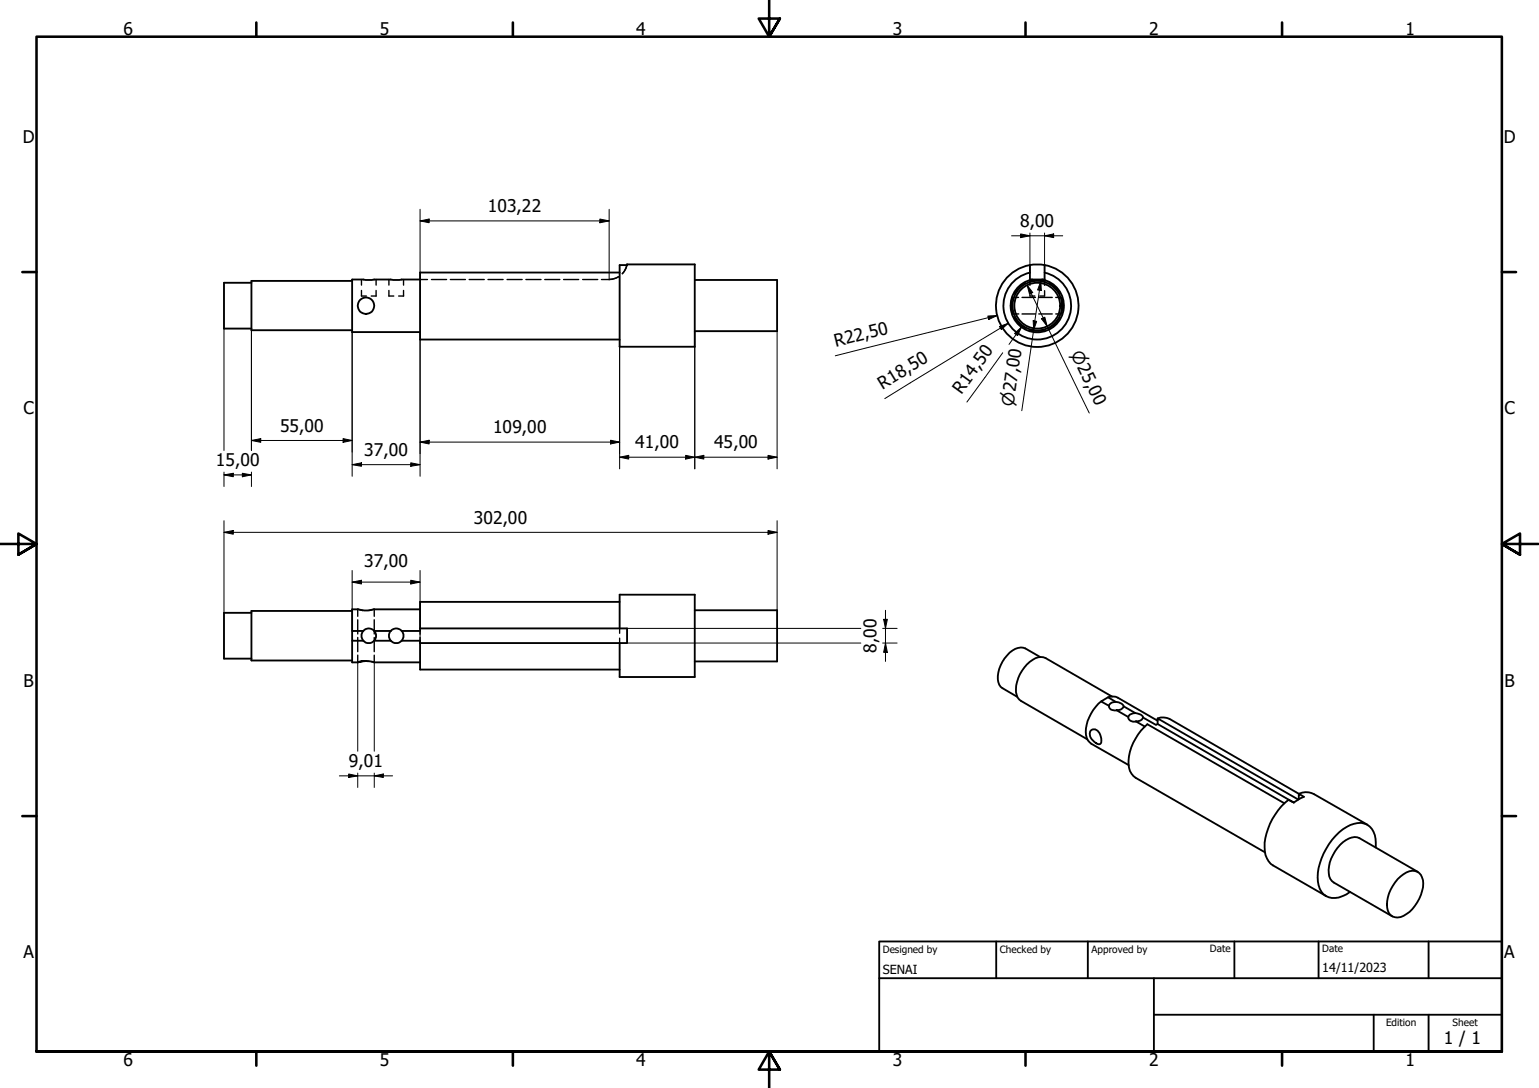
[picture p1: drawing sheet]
<svg xmlns="http://www.w3.org/2000/svg" width="420mm" height="297mm" viewBox="0 0 420 297" stroke-linecap="round" stroke-linejoin="round" font-family="sans-serif">
<!-- layer: Hidden (ISO) -->
<g fill="none" stroke="#000" stroke-width=".38">
<path d="M98.7 79.3v1.5h1.3M98.7 76.3v1.5M102.7 79.3v1.5h-1.4M102.7 76.3v1.5M106.2 79.3v1.5h1.3M106.2 76.3v1.5M110.2 79.3v1.5h-1.4M110.2 76.3v1.5M114.7 76.3h2M117.8 76.3h4.1M122.9 76.3h4.2M128.1 76.3h4.1"/>
<path d="M133.2 76.3h4.2M138.4 76.3h4.2M143.6 76.3h4.1M148.7 76.3h4.1M153.9 76.3h4.1M159.1 76.3h4.1M164.2 76.3a6.6 6.6 0 0 0 4.6-.7l-.7 .3-1.9 .4M171.1 72.4l-.7 1.8-.5 .5M171.2 72.4l-.3 .8-1 1.5M280 77.2a6.5 6.5 0 0 0-3.1 3M281 76.8a5.9 5.9 0 0 1 4.3 0M281.2 79.4v1.4h1.3"/>
<path d="M281.2 76.4v1.5M285.2 79.4v1.4h-1.4M285.2 76.4v1.5M286.3 77.2a6.5 6.5 0 0 1 3.1 3M276.2 81.2h1.9M276.3 85.7h1.8M276.5 81.3a7.5 7.5 0 0 0 0 4.3M276.9 86.6a6.4 6.4 0 0 0 3.1 3M279 81.2h3.7M279 85.7h3.7M281 90.1a7 7 0 0 0 4.3 0M283.6 81.2h3.7"/>
<path d="M283.6 85.7h3.7M288.2 81.2h1.9M288.2 85.7h1.9M289.4 86.6a6.4 6.4 0 0 1-3.1 3M289.8 81.3a7.5 7.5 0 0 1 0 4.3M97.7 169.2v3.9M97.7 174v3.9M97.7 178.9v1.9M99.1 166.7l-1.4-.3v1.9M100.6 166.7l1.6-.3v1.9M102.2 178.9v1.9l-.8-.2M102.2 169.2v3.9"/>
<path d="M102.2 174v3.9M114.7 172.3v.9M114.7 174v.9M169.2 171.6v1.3M169.2 174.2v1.4M99.9 180.5h.7"/>
</g>
<!-- layer: Visible (ISO) -->
<g fill="none" stroke="#000" stroke-width=".51">
<path d="M68.6 77.2h-7.4v12.5h7.4M96.1 76.7h-27.5v13.5h27.5M114.7 76.3h-18.6v14.4h18.6M169.2 72.4h2v-.2h18.5v22.5h-20.5zM169.2 74.4h-54.5v18.3h54.5M171.2 72.2l-.1 .2M189.7 76.4h22.5v14h-22.5M281.2 72.4a11.3 11.3 0 0 0-7.4 17.3 11.3 11.3 0 0 0 18.8 0 11.3 11.3 0 0 0-7.4-17.3M281.2 72.4l2.3-.2 1.7 .2M281.2 72.4v3.9h4v-3.9M281.2 74.4a9.2 9.2 0 0 0-5.7 14.2 9.2 9.2 0 0 0 15.3 0 9.2 9.2 0 0 0-5.6-14.2M281.8 76.3a7.3 7.3 0 0 0-4.7 11.2 7.3 7.3 0 0 0 12.1 0 7.3 7.3 0 0 0-4.7-11.2"/>
<path d="M68.6 167.3h-7.4v12.5h7.4M96.1 174.9v5.9h1.6M96.1 166.8h-27.5v13.5h27.5M99.2 174.9a2.07 2.07 0 0 0 3 0M99.2 172.2a2 2 0 0 0 0 2.7M102.2 172.2a2 2 0 0 1 0 2.7M102.2 174.9h4.5M106.7 174.9a2.07 2.07 0 0 0 3 0M106.7 172.2a2 2 0 0 0 0 2.7M109.7 172.2a2 2 0 0 1 0 2.7M109.7 174.9h5v.7M114.7 166.4h-12.5a8.2 8.2 0 0 1-4.5 0h-1.6v5.9"/>
<path d="M114.7 171.6v.7h-5a1.94 1.94 0 0 0-3 0h-4.5a1.94 1.94 0 0 0-3 0h-3.1v2.6h3.1M114.7 171.6h56.5v4h-56.5M114.7 175.6v7.2h54.5M169.2 164.3h-54.5v7.3M169.2 171.6v-9.2h20.5v22.4h-20.5v-9.2M189.7 166.6h22.5v14h-22.5M284 179.4l-4.1-2.4a4.3 4.3 0 0 0-4.9 1.9 8.2 8.2 0 0 0-2.2 8l.9 1 4 2.3M99.9 180.5l-2.2 .3a6.9 6.9 0 0 1 4.5 0h12.5M297.8 199.4a1.77 1.77 0 0 1 2.7 1.6 1.57 1.57 0 0 1-.3 2.2 3.2 3.2 0 0 1-2.6-3.5zM300.6 191.5a11.3 11.3 0 0 0-4.1 9.1 3.2 3.2 0 0 0 1.4 2.5l10.3 5.8M302.5 190.4a3.5 3.5 0 0 1 2.7 .1l10.8 6.3M302.8 192.4a2.49 2.49 0 0 1 4 .4 2.71 2.71 0 0 1-3.5 .9l-.5-.7z"/>
<path d="M303.6 190.2l-18.1-10.5a3.9 3.9 0 0 0-4.4 1 9.7 9.7 0 0 0-3.5 9l.2 .7 1 1 18.1 10.5M304.6 191.6l-2.1-1.2-1.9 1.1 2.2 1.2M304.9 193.9l3.1 1.9M306.8 192.8l3.1 1.9M308.4 195.1a2.62 2.62 0 0 1 3.6 .8 2.11 2.11 0 0 1-2.2 1.1 1.2 1.2 0 0 1-1.4-.4 1.2 1.2 0 0 1 0-1.5zM310.1 197l2.4 1.4M312 195.9l3.6 2 .4-.2 37.3 21.4M316 197.7v-1.6l38.5 22.2M316 196.1a4.2 4.2 0 0 1 3.3 .2l35.3 20.4a4.6 4.6 0 0 1 4.2 .1l14.5 8.4M350.6 219.3l-37.4-21.6a13.8 13.8 0 0 0-5 11.9 4.3 4.3 0 0 0 1.8 2.7l35.4 20.4M354.6 218.2v-1.5l1.4 .8-2.8 1.6-1.4-.7a16.9 16.9 0 0 0-6.5 14.1 5.4 5.4 0 0 0 2.2 3.8l14.6 8.4M375.6 231.4a6.3 6.3 0 0 0-2.3-6.2 6.3 6.3 0 0 0-6.7 1.2 17.5 17.5 0 0 0-6.8 14.3 4.5 4.5 0 0 0 6.7 4l2.1-1.2"/>
<path d="M387.1 238l-15.9-9.2a4.3 4.3 0 0 0-4.6 1.1 10.2 10.2 0 0 0-3.7 9.4l.3 .7 1 1 15.9 9.2M381.6 240a5.2 5.2 0 0 1 5.3-2 4.2 4.2 0 0 1 1.3 5.3 10.5 10.5 0 0 1-5.8 7.1 2.92 2.92 0 0 1-3.7-3.5 10.7 10.7 0 0 1 2.9-6.9z"/>
<circle cx="99.9" cy="83.5" r="2.24"/>
<circle cx="283.2" cy="83.5" r="6.8"/>
<circle cx="283.2" cy="83.5" r="6.3"/>
</g>
<!-- layer: Hidden (ISO) -->
<circle cx="97.7" cy="180.8" r=".19" fill="#000"/>
<!-- layer: Visible Narrow (ISO) -->
<path d="M352.5 218.7h.1" fill="none" stroke="#000" stroke-width=".38"/>
<!-- layer: Border (ISO) -->
<g fill="none" stroke="#000" stroke-width=".7">
<path d="M70 6.1v3.9M140 6.1v3.9M210 0v10l-2.9-4.9h5.8l-2.9 4.9 2.9-4.9M280 6.1v3.9M350 6.1v3.9M6.1 74.3h3.9M410 74.3h3.9M0 148.5h10l-5-2.8v5.7l5-2.9-5 2.9M420 148.5h-10l5-2.8v5.7l-5-2.9 5 2.9M6.1 222.8h3.9M410 222.8h3.9M10 287.1v-277.1h400v277.1h-400h400"/>
<path d="M70 287.1v3.8M140 287.1v3.8M212.9 292l-2.9-4.9 2.9 4.9h-5.8l2.9-4.9v9.9M280 287.1v3.8M350 287.1v3.8"/>
</g>
<!-- layer: Title (ISO) -->
<path d="M240 257h170v30.1h-170zM272 257v10.1M297 257v10.1M337 257v10.1M360 257v10.1M390 257v10.1M240 267.1h170M315 277h95M315 267.1v20M375 277v10.1M390 277v10.1" fill="none" stroke="#000" stroke-width=".51"/>
<!-- layer: Dimension (ISO) -->
<g fill="none" stroke="#000" stroke-width=".27">
<path d="M114.7 57.1v19.2M163.8 59.8l2.5 .5-2.5 .5zM166.3 57.1v19.2M114.7 60.3l2.5-.5v1zM114.7 60.3h51.6M276.2 64.4h13.9M278.6 63.9l2.6 .5-2.6 .5zM280.4 77.8l1.5 2.1-.8 .3zM280.4 77.8l17 35M281.2 63.6v10.8M284.2 76.8l.1 2.5-1-.1zM284.2 76.8l-5.2 35.3"/>
<path d="M285.2 64.4l2.5-.5v1zM285.2 63.6v12.8M61.2 89.7v33.3M68.6 90.2v32.8M96.1 90.7v39.3M114.7 90.7v39.3M169.2 92.7v35.3M189.7 90.4v37.6M212.2 90.4v37.6M268.2 92.6l-26.6 16.2M269.7 86.3l2.5-.1-2.3 1zM272.2 86.2l-44.2 10.9"/>
<path d="M272.9 89.1l2.4-.8-1.9 1.7zM273.7 96.3l-9.7 13.5M275.3 88.3l-7 4.2M277 91l1.9-1.7-1.1 2.3zM278.9 89.3l-3.4 4.7M282.1 87.6l.9 .1-.8 2.4zM284.4 87l.8-.4 .7 2.5zM93.7 119.7l2.4 .6-2.4 .5zM61.2 129.7l2.5-.5v1zM61.2 129.7h7.4M61.2 128.9v3.9M66.2 129.2l2.4 .5-2.4 .5z"/>
<path d="M68.6 120.3l2.6-.6v1.1zM68.6 128.9v3.9M68.6 120.3h27.5M96.1 126.9l2.6-.5v.9zM96.1 126.9h18.6M112.1 126.4l2.6 .5-2.6 .4zM114.7 120.7l2.5-.5v1zM114.7 120.7h54.5M166.7 120.2l2.5 .5-2.5 .5zM169.2 124.8l2.4-.5v1zM169.2 124.8h43M187.2 124.3l2.5 .5-2.5 .5z"/>
<path d="M189.7 124.8l2.5-.5v1zM209.7 124.3l2.5 .5-2.5 .5zM61.2 145.3l2.5-.5v1zM61.2 142.2v25.1M61.2 145.3h151M96.1 158.9l2.6-.5v1zM96.1 155.8v16.5M96.1 158.9h18.6M112.1 158.4l2.6 .5-2.6 .5zM114.7 155.8v19.8M209.7 144.8l2.5 .5-2.5 .5zM212.2 142.2v24.4"/>
<path d="M171.2 175.6h63.8M171.2 171.6h63.8M241 175.6h3.9M241 171.6h3.9M241.2 169.1h1.1l-.6 2.5zM241.7 175.6l.6 2.5h-1.1zM241.7 166.6v14M97.7 180.8v24.3M102.2 180.8v24.3M92.6 211.8h14.6M95.2 211.3l2.5 .5-2.5 .5zM97.7 211.1v3.9"/>
<path d="M102.2 211.8l2.4-.5v1zM102.2 211.1v3.9"/>
</g>
<g fill="#000">
<path d="M114.7 60.3l2.5-.5v1z" fill-rule="evenodd"/>
<path d="M163.8 59.8l2.5 .5-2.5 .5z" fill-rule="evenodd"/>
<path d="M278.6 63.9l2.6 .5-2.6 .5z" fill-rule="evenodd"/>
<path d="M280.4 77.8l1.5 2.1-.8 .3z" fill-rule="evenodd"/>
<path d="M284.2 76.8l.1 2.5-1-.1z" fill-rule="evenodd"/>
<path d="M285.2 64.4l2.5-.5v1z" fill-rule="evenodd"/>
<path d="M269.7 86.3l2.5-.1-2.3 1z" fill-rule="evenodd"/>
<path d="M272.9 89.1l2.4-.8-1.9 1.7z" fill-rule="evenodd"/>
<path d="M277 91l1.9-1.7-1.1 2.3z" fill-rule="evenodd"/>
<path d="M282.1 87.6l.9 .1-.8 2.4z" fill-rule="evenodd"/>
<path d="M284.4 87l.8-.4 .7 2.5z" fill-rule="evenodd"/>
<path d="M68.6 120.3l2.6-.6v1.1z" fill-rule="evenodd"/>
<path d="M61.2 129.7l2.5-.5v1z" fill-rule="evenodd"/>
<path d="M66.2 129.2l2.4 .5-2.4 .5z" fill-rule="evenodd"/>
<path d="M93.7 119.7l2.4 .6-2.4 .5z" fill-rule="evenodd"/>
<path d="M96.1 126.9l2.6-.5v.9z" fill-rule="evenodd"/>
<path d="M112.1 126.4l2.6 .5-2.6 .4z" fill-rule="evenodd"/>
<path d="M114.7 120.7l2.5-.5v1z" fill-rule="evenodd"/>
<path d="M166.7 120.2l2.5 .5-2.5 .5z" fill-rule="evenodd"/>
<path d="M169.2 124.8l2.4-.5v1z" fill-rule="evenodd"/>
<path d="M187.2 124.3l2.5 .5-2.5 .5z" fill-rule="evenodd"/>
<path d="M189.7 124.8l2.5-.5v1z" fill-rule="evenodd"/>
<path d="M209.7 124.3l2.5 .5-2.5 .5z" fill-rule="evenodd"/>
<path d="M61.2 145.3l2.5-.5v1z" fill-rule="evenodd"/>
<path d="M96.1 158.9l2.6-.5v1z" fill-rule="evenodd"/>
<path d="M112.1 158.4l2.6 .5-2.6 .5z" fill-rule="evenodd"/>
<path d="M209.7 144.8l2.5 .5-2.5 .5z" fill-rule="evenodd"/>
<path d="M241.2 169.1h1.1l-.6 2.5z" fill-rule="evenodd"/>
<path d="M241.7 175.6l.6 2.5h-1.1z" fill-rule="evenodd"/>
<path d="M95.2 211.3l2.5 .5-2.5 .5z" fill-rule="evenodd"/>
<path d="M102.2 211.8l2.4-.5v1z" fill-rule="evenodd"/>
</g>
<g font-size="4.8">
<text x="33.7" y="9.6">6</text>
<text x="103.7" y="9.6">5</text>
<text x="173.7" y="9.6">4</text>
<text x="243.7" y="9.6">3</text>
<text x="313.7" y="9.6">2</text>
<text x="383.7" y="9.6">1</text>
<text x="6.2" y="38.9">D</text>
<text x="410.5" y="38.9">D</text>
<text x="133.2" y="57.9">103,22</text>
<text x="278.5" y="62">8,00</text>
<text x="228.2" y="94.6" transform="rotate(-14 228.2 94.6)">R22,50</text>
<text x="240.9" y="106.4" transform="rotate(-31 240.9 106.4)">R18,50</text>
<text x="262.5" y="107.7" transform="rotate(-54 262.5 107.7)">R14,50</text>
<text x="6.4" y="113.1">C</text>
<text x="410.7" y="113.1">C</text>
<text x="76.5" y="117.8">55,00</text>
<text x="134.6" y="118.3">109,00</text>
<text x="99.4" y="124.4">37,00</text>
<text x="173.4" y="122.4">41,00</text>
<text x="194.9" y="122.4">45,00</text>
<text x="58.9" y="127.3">15,00</text>
<text x="129.3" y="142.9">302,00</text>
<text x="99.4" y="154.8">37,00</text>
<text x="239.3" y="178.2" transform="rotate(-90 239.3 178.2)">8,00</text>
<text x="6.4" y="187.4">B</text>
<text x="410.7" y="187.4">B</text>
<text x="95.2" y="209.4">9,01</text>
<text x="6.4" y="261.7">A</text>
<text x="410.7" y="261.7">A</text>
<text x="394.2" y="285">1 / 1</text>
<text x="33.7" y="290.9">6</text>
<text x="103.7" y="290.9">5</text>
<text x="173.7" y="290.9">4</text>
<text x="243.7" y="290.9">3</text>
<text x="313.7" y="290.9">2</text>
<text x="383.7" y="290.9">1</text>
</g>
<g font-size="4.6">
<text x="292.3" y="96.7" transform="rotate(64 292.3 96.7)">⌀25,00</text>
<text x="276.7" y="111" transform="rotate(-82 276.7 111)">⌀27,00</text>
</g>
<g font-size="3.4">
<text x="241" y="266">SENAI</text>
<text x="361" y="265.5">14/11/2023</text>
</g>
<g font-size="2.7">
<text x="241" y="260.1">Designed by</text>
<text x="273" y="260.1">Checked by</text>
<text x="298" y="260.1">Approved by</text>
<text x="330.3" y="260">Date</text>
<text x="361" y="260">Date</text>
<text x="378.4" y="280.1">Edition</text>
<text x="396.6" y="280.1">Sheet</text>
</g>
</svg>
